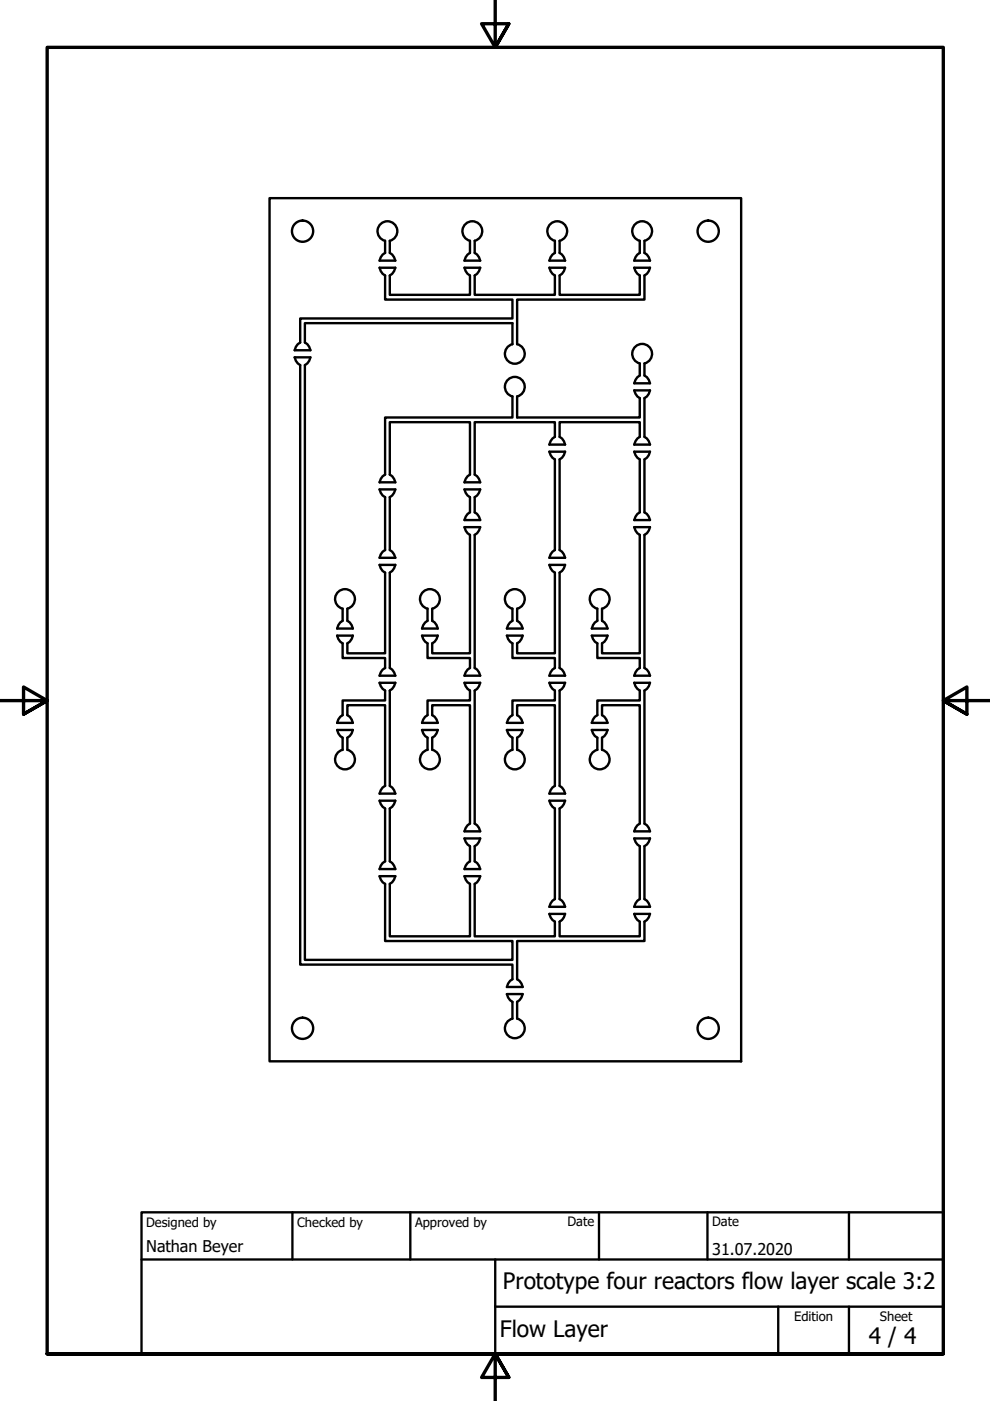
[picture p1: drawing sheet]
<svg xmlns="http://www.w3.org/2000/svg" width="210mm" height="297mm" viewBox="0 0 210 297" stroke-linecap="round" stroke-linejoin="round" font-family="sans-serif">
<!-- layer: Visible (ANSI) -->
<g fill="none" stroke="#000" stroke-width=".51">
<path d="M57.1 42h100v183h-100zM80.7 47.4a2.1 2.1 0 0 1 3.3 .6 2.1 2.1 0 0 1-1.4 3.1v2.5l.6 .4 .6 1.3h-3.3l.6-1.3 .6-.4-.1-2.5a2.1 2.1 0 0 1-.9-3.7zM98.8 47.4a2.1 2.1 0 0 1 3.2 .6 2.1 2.1 0 0 1-1.4 3.1v2.5l.6 .4 .6 1.3h-3.3l.6-1.3 .5-.4v-2.5a2.1 2.1 0 0 1-.8-3.7zM117.6 51.1v2.5l-.5 .4-.6 1.3h3.3l-.6-1.3-.6-.4v-2.5a2.1 2.1 0 0 0 1.3-3.3 2.1 2.1 0 0 0-3.5 0 2.1 2.1 0 0 0 1.2 3.3M134.8 47.4a2.1 2.1 0 0 1 3.2 .6 2.1 2.1 0 0 1-1.4 3.1v2.5l.6 .4 .6 1.3h-3.3l.6-1.3 .5-.4v-2.5a2.1 2.1 0 0 1-.8-3.7zM62.5 75.8h3.3l-.2 .7-.4 .6-.6 .3v126.1h44v-4h-26.9v-12.1l-.6-.3-.6-1.3h3.3l-.6 1.3-.6 .3v11.1h17v-11.1l-.5-.3-.6-1.3h3.3l-.6 1.3-.6 .3v11.1h17v-3.1l-.5-.3-.6-1.3h3.3l-.6 1.3-.6 .3v3.1h17v-3.1l-.5-.3-.6-1.3h3.3l-.6 1.3-.6 .3v4.1h-27v8.1l.6 .4 .4 .5 .2 .8h-3.3l.2-.8 .4-.5 .5-.4v-3.1h-45v-127.1l-.9-.9zM63.6 67.5h45v-4h-26.9v-5.1l-.6-.3-.6-1.3h3.3l-.6 1.3-.6 .3v4.1h17v-4.1l-.5-.3-.6-1.3h3.3l-.6 1.3-.6 .3v4.1h17v-4.1l-.5-.3-.6-1.3h3.3l-.6 1.3-.6 .3v4.1h17v-4.1l-.5-.3-.6-1.3h3.3l-.6 1.3-.6 .3v5.1h-27l.1 9.5a2.1 2.1 0 0 1 1.2 3.2 2.1 2.1 0 0 1-3.5 0 2.1 2.1 0 0 1 1.3-3.2l-.1-4.5h-44v4.1l.6 .4 .6 1.3h-3.3l.2-.8 .4-.5 .5-.4zM134.8 73.4a2.1 2.1 0 0 1 3.2 .6 2.1 2.1 0 0 1-1.4 3.1v2.5l.6 .4 .6 1.3h-3.3l.6-1.3 .5-.4v-2.5a2.1 2.1 0 0 1-.8-3.7zM81.7 88.5h26.9l.1-4.4a2.1 2.1 0 0 1-1.3-3.3 2.1 2.1 0 0 1 3.5 0 2.1 2.1 0 0 1-1.2 3.3l-.1 4.4h26v-4.1l-.5-.3-.6-1.3h3.3l-.6 1.3-.6 .3v8.2l.6 .4 .6 1.3h-3.3l.6-1.3 .5-.4v-3.1h-17v3.1l.6 .4 .6 1.3h-3.3l.6-1.3 .5-.4v-3.1h-17v11.1l.6 .4 .6 1.3h-3.3l.6-1.3 .5-.4v-11.1h-17v11.1l.6 .4 .6 1.3h-3.3l.6-1.3 .6-.4zM116.5 95.8h3.3l-.6 1.3-.6 .3v19.2l.6 .4 .6 1.3h-3.3l.6-1.3 .5-.4v-19.2l-.5-.3zM134.5 95.8h3.3l-.6 1.3-.6 .3v11.2l.6 .4 .6 1.3h-3.3l.6-1.3 .5-.4v-11.2l-.5-.3zM80.5 119.8h3.3l-.6 1.3-.6 .3v20.2l.6 .4 .6 1.3h-3.3l.6-1.3 .6-.4v-2.1h-9.1v-3.1l-.5-.3-.6-1.3h3.3l-.6 1.3-.6 .3v2.1h8.1v-17.1l-.6-.3z"/>
<path d="M80.5 103.8h3.3l-.6 1.3-.6 .3v11.2l.6 .4 .6 1.3h-3.3l.6-1.3 .6-.4v-11.2l-.6-.3zM98.5 111.8h3.3l-.6 1.3-.6 .3v28.2l.6 .4 .6 1.3h-3.3l.6-1.3 .5-.4v-2.1h-9v-3.1l-.5-.3-.6-1.3h3.3l-.6 1.3-.6 .3v2.1h8v-25.1l-.5-.3zM98.5 103.8h3.3l-.6 1.3-.6 .3v3.2l.6 .4 .6 1.3h-3.3l.6-1.3 .5-.4v-3.2l-.5-.3zM116.5 119.8h3.3l-.6 1.3-.6 .3v20.2l.6 .4 .6 1.3h-3.3l.6-1.3 .5-.4v-2.1h-9v-3.1l-.5-.3-.4-.6-.2-.7h3.3l-.2 .7-.4 .6-.6 .3v2.1h8v-17.1l-.5-.3zM134.5 111.8h3.3l-.6 1.3-.6 .3v28.2l.6 .4 .6 1.3h-3.3l.6-1.3 .5-.4v-2.1h-8.9v-3.1l-.6-.3-.6-1.3h3.3l-.6 1.3-.6 .3v2.1h8v-25.1l-.5-.3zM72.6 129v2.6l-.5 .4-.6 1.3h3.3l-.6-1.3-.6-.4v-2.5a2.1 2.1 0 0 0 1.3-3.3 2.1 2.1 0 0 0-3.5 0 2.1 2.1 0 0 0 1.2 3.3M89.8 125.4a2.1 2.1 0 0 1 3.2 .6 2.1 2.1 0 0 1-1.4 3.1v2.5l.6 .4 .6 1.3h-3.3l.6-1.3 .5-.4v-2.5a2.1 2.1 0 0 1-.8-3.7zM107.8 125.4a2.1 2.1 0 0 1 3.2 .6 2.1 2.1 0 0 1-1.3 3.1l-.1 2.5 .6 .4 .4 .5 .2 .8h-3.3l.2-.8 .4-.5 .5-.4 .1-2.5a2.1 2.1 0 0 1-.9-3.7zM125.7 125.4a2.1 2.1 0 0 1 3.3 .6 2.1 2.1 0 0 1-1.4 3.1v2.5l.6 .4 .6 1.3h-3.3l.6-1.3 .6-.4-.1-2.5a2.1 2.1 0 0 1-.9-3.7zM72.6 148.5h9.1v-2.1l-.6-.3-.6-1.3h3.3l-.6 1.3-.6 .3v20.2l.6 .4 .6 1.3h-3.3l.6-1.3 .6-.4v-17.1h-8.1v2.1l.6 .4 .6 1.3h-3.3l.6-1.3 .5-.4zM72.6 159a2.1 2.1 0 0 0-1.2 3.2 2.1 2.1 0 0 0 3.5 0 2.1 2.1 0 0 0-1.3-3.2v-2.6l.6-.3 .6-1.3h-3.3l.6 1.3 .5 .3v2.6M89.5 154.8h3.3l-.6 1.3-.6 .3v2.6a2.1 2.1 0 0 1 1.3 3.2 2.1 2.1 0 0 1-3.5 0 2.1 2.1 0 0 1 1.2-3.2v-2.6l-.5-.3z"/>
<path d="M90.6 148.5h9v-2.1l-.5-.3-.6-1.3h3.3l-.6 1.3-.6 .3v28.2l.6 .4 .6 1.3h-3.3l.6-1.3 .5-.4v-25.1h-8v2.1l.6 .4 .6 1.3h-3.3l.6-1.3 .5-.4zM107.5 154.8h3.3l-.2 .7-.4 .6-.6 .3 .1 2.6a2.1 2.1 0 0 1 1.2 3.2 2.1 2.1 0 0 1-3.5 0 2.1 2.1 0 0 1 1.3-3.2l-.1-2.6-.5-.3-.4-.6zM108.6 148.5h9v-2.1l-.5-.3-.6-1.3h3.3l-.6 1.3-.6 .3v20.2l.6 .4 .6 1.3h-3.3l.6-1.3 .5-.4v-17.1h-8v2.1l.6 .4 .4 .5 .2 .8h-3.3l.2-.8 .4-.5 .5-.4zM125.5 154.8h3.3l-.6 1.3-.6 .3v2.6a2.1 2.1 0 0 1 1.3 3.2 2.1 2.1 0 0 1-3.5 0 2.1 2.1 0 0 1 1.2-3.2l.1-2.6-.6-.3zM126.7 148.5h8.9v-2.1l-.5-.3-.6-1.3h3.3l-.6 1.3-.6 .3v28.2l.6 .4 .6 1.3h-3.3l.6-1.3 .5-.4v-25.1h-8v2.1l.6 .4 .6 1.3h-3.3l.6-1.3 .6-.4zM80.5 169.8h3.3l-.6 1.3-.6 .3v11.2l.6 .4 .6 1.3h-3.3l.6-1.3 .6-.4v-11.2l-.6-.3zM98.5 177.8h3.3l-.6 1.3-.6 .3v3.2l.6 .4 .6 1.3h-3.3l.6-1.3 .5-.4v-3.2l-.5-.3zM116.5 169.8h3.3l-.6 1.3-.6 .3v19.2l.6 .4 .6 1.3h-3.3l.6-1.3 .5-.4v-19.2l-.5-.3zM134.5 177.8h3.3l-.6 1.3-.6 .3v11.2l.6 .4 .6 1.3h-3.3l.6-1.3 .5-.4v-11.2l-.5-.3zM108.6 216v-3.6l-.5-.3-.4-.6-.2-.7h3.3l-.2 .7-.4 .6-.6 .3v3.6M108.7 216a2.1 2.1 0 0 0-1.3 3.2 2.1 2.1 0 0 0 3.5 0 2.1 2.1 0 0 0-1.2-3.2"/>
<circle cx="64.2" cy="49" r="2.25"/>
<circle cx="150.2" cy="49" r="2.25"/>
<circle cx="64.2" cy="218" r="2.25"/>
<circle cx="150.2" cy="218" r="2.25"/>
</g>
<!-- layer: Border (ANSI) -->
<path d="M105 0v10l-2.9-5h5.8l-2.9 5 2.9-5M0 148.5h10l-5-2.8v5.7l5-2.9-5 2.9M210 148.5h-10l5-2.8v5.7l-5-2.9 5 2.9M10 287v-277h190v277h-190h190M107.9 292l-2.9-5 2.9 5h-5.8l2.9-5v10" fill="none" stroke="#000" stroke-width=".71"/>
<!-- layer: Title (ISO) -->
<path d="M30 257h170v30h-170zM62 257v10M87 257v10M127 257v10M150 257v10M180 257v10M30 267h170M105 277h95M105 267v20M165 277v10M180 277v10" fill="none" stroke="#000" stroke-width=".5"/>
<g font-size="4.8">
<text x="106.6" y="273.4">Prototype four reactors flow layer scale 3:2</text>
<text x="106" y="283.4">Flow Layer</text>
<text x="184.2" y="285">4 / 4</text>
</g>
<g font-size="3.4">
<text x="31" y="265.4">Nathan Beyer</text>
<text x="151" y="266">31.07.2020</text>
</g>
<g font-size="2.7">
<text x="31" y="260.1">Designed by</text>
<text x="63" y="260.1">Checked by</text>
<text x="88" y="260.1">Approved by</text>
<text x="120.3" y="260">Date</text>
<text x="151" y="260">Date</text>
<text x="168.4" y="280.1">Edition</text>
<text x="186.6" y="280.1">Sheet</text>
</g>
</svg>
